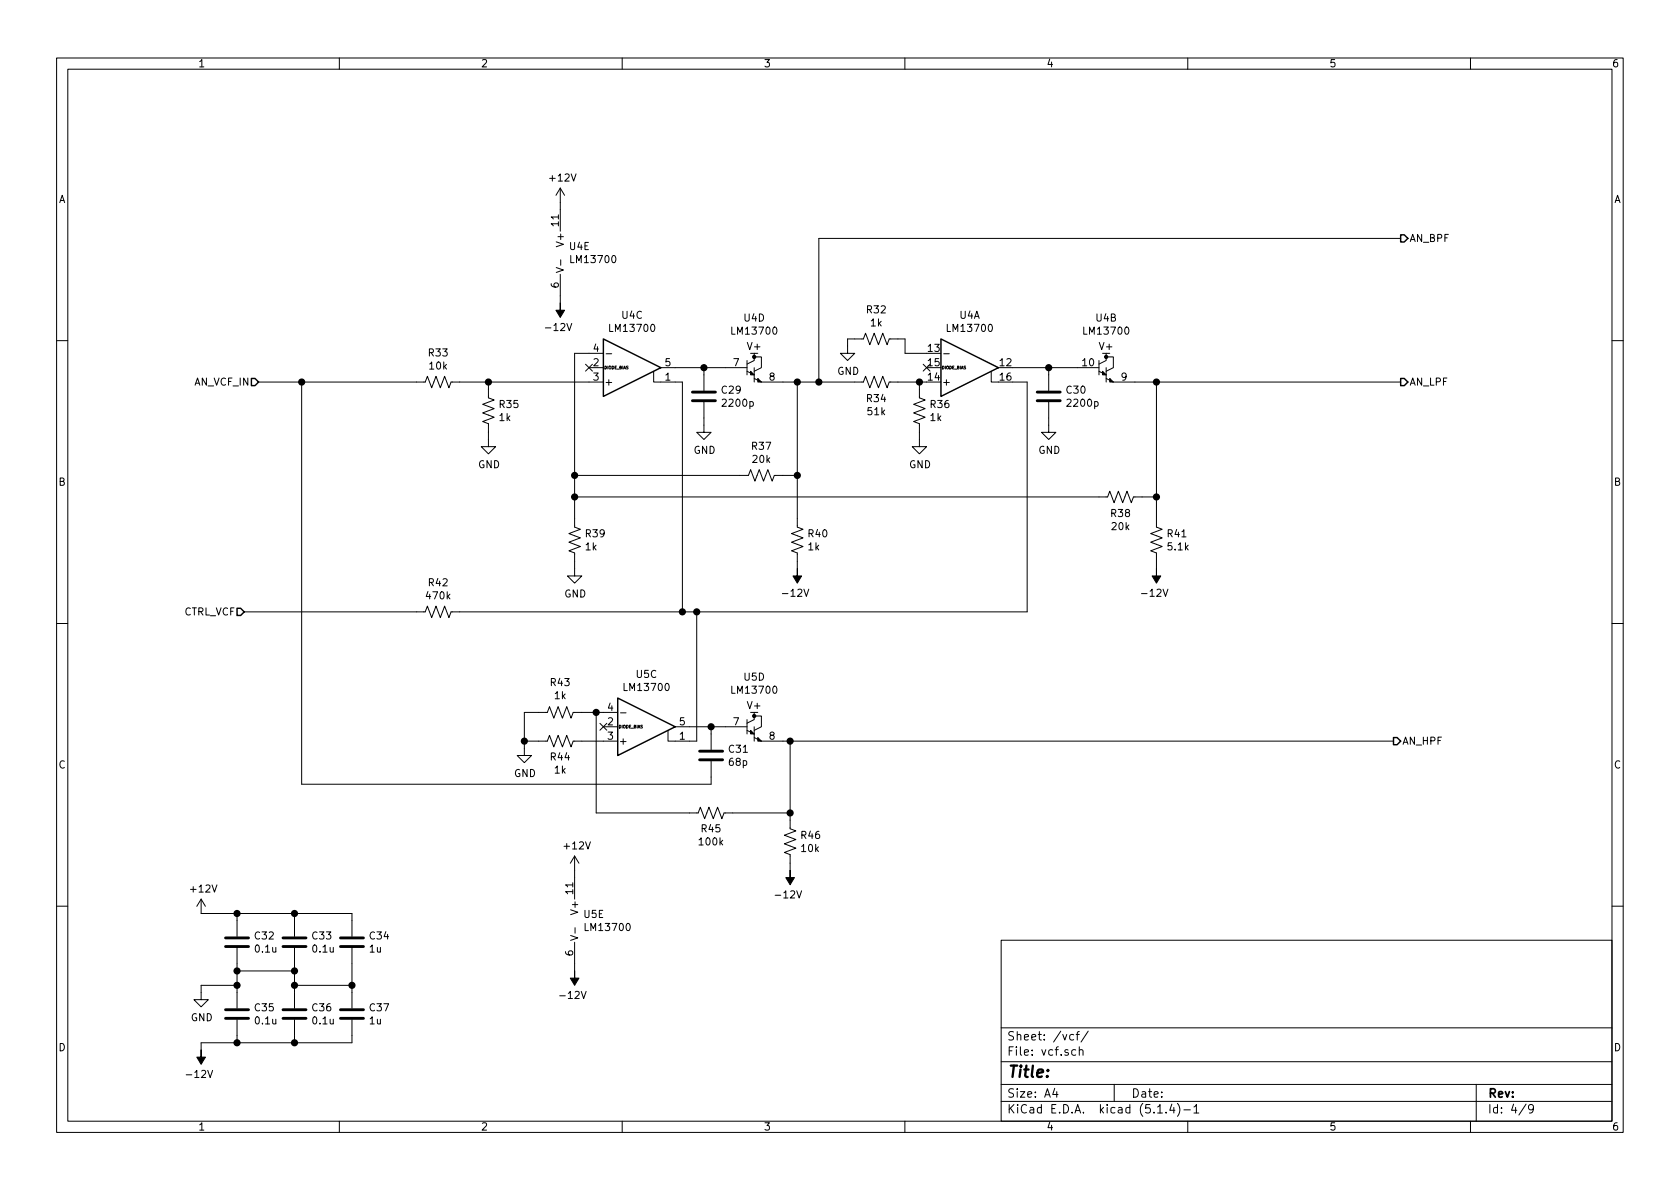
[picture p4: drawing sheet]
EESchema Schematic File Version 4
LIBS:synth-cache
EELAYER 30 0
EELAYER END
$Descr A4 11693 8268
encoding utf-8
Sheet 4 9
Title ""
Date ""
Rev ""
Comp ""
Comment1 ""
Comment2 ""
Comment3 ""
Comment4 ""
$EndDescr
$Comp
L Amplifier_Operational:LM13700 U4
U 1 1
P 6750 2550
F 0 "U4" H 6750 2917 50  0000 C CNN
F 1 "LM13700" H 6750 2826 50  0000 C CNN
F 2 "Package_SO:SOIC-16_3.9x9.9mm_P1.27mm" H 6450 2575 50  0001 C CNN
F 3 "http://www.ti.com/lit/ds/symlink/lm13700.pdf" H 6450 2575 50  0001 C CNN
	1    6750 2550
	1    0    0    -1  
$EndComp
$Comp
L Amplifier_Operational:LM13700 U4
U 2 1
P 7800 2550
F 0 "U4" H 7700 2898 50  0000 C CNN
F 1 "LM13700" H 7700 2807 50  0000 C CNN
F 2 "Package_SO:SOIC-16_3.9x9.9mm_P1.27mm" H 7500 2575 50  0001 C CNN
F 3 "http://www.ti.com/lit/ds/symlink/lm13700.pdf" H 7500 2575 50  0001 C CNN
	2    7800 2550
	1    0    0    -1  
$EndComp
$Comp
L Amplifier_Operational:LM13700 U4
U 3 1
P 4400 2550
F 0 "U4" H 4400 2917 50  0000 C CNN
F 1 "LM13700" H 4400 2826 50  0000 C CNN
F 2 "Package_SO:SOIC-16_3.9x9.9mm_P1.27mm" H 4100 2575 50  0001 C CNN
F 3 "http://www.ti.com/lit/ds/symlink/lm13700.pdf" H 4100 2575 50  0001 C CNN
	3    4400 2550
	1    0    0    -1  
$EndComp
$Comp
L Amplifier_Operational:LM13700 U4
U 4 1
P 5350 2550
F 0 "U4" H 5250 2898 50  0000 C CNN
F 1 "LM13700" H 5250 2807 50  0000 C CNN
F 2 "Package_SO:SOIC-16_3.9x9.9mm_P1.27mm" H 5050 2575 50  0001 C CNN
F 3 "http://www.ti.com/lit/ds/symlink/lm13700.pdf" H 5050 2575 50  0001 C CNN
	4    5350 2550
	1    0    0    -1  
$EndComp
$Comp
L Amplifier_Operational:LM13700 U4
U 5 1
P 4000 1750
F 0 "U4" H 3958 1796 50  0000 L CNN
F 1 "LM13700" H 3958 1705 50  0000 L CNN
F 2 "Package_SO:SOIC-16_3.9x9.9mm_P1.27mm" H 3700 1775 50  0001 C CNN
F 3 "http://www.ti.com/lit/ds/symlink/lm13700.pdf" H 3700 1775 50  0001 C CNN
	5    4000 1750
	1    0    0    -1  
$EndComp
$Comp
L Amplifier_Operational:LM13700 U5
U 3 1
P 4500 5050
F 0 "U5" H 4500 5417 50  0000 C CNN
F 1 "LM13700" H 4500 5326 50  0000 C CNN
F 2 "Package_SO:SOIC-16_3.9x9.9mm_P1.27mm" H 4200 5075 50  0001 C CNN
F 3 "http://www.ti.com/lit/ds/symlink/lm13700.pdf" H 4200 5075 50  0001 C CNN
	3    4500 5050
	1    0    0    -1  
$EndComp
$Comp
L Amplifier_Operational:LM13700 U5
U 4 1
P 5350 5050
F 0 "U5" H 5250 5398 50  0000 C CNN
F 1 "LM13700" H 5250 5307 50  0000 C CNN
F 2 "Package_SO:SOIC-16_3.9x9.9mm_P1.27mm" H 5050 5075 50  0001 C CNN
F 3 "http://www.ti.com/lit/ds/symlink/lm13700.pdf" H 5050 5075 50  0001 C CNN
	4    5350 5050
	1    0    0    -1  
$EndComp
$Comp
L Amplifier_Operational:LM13700 U5
U 5 1
P 4100 6400
F 0 "U5" H 4058 6446 50  0000 L CNN
F 1 "LM13700" H 4058 6355 50  0000 L CNN
F 2 "Package_SO:SOIC-16_3.9x9.9mm_P1.27mm" H 3800 6425 50  0001 C CNN
F 3 "http://www.ti.com/lit/ds/symlink/lm13700.pdf" H 3800 6425 50  0001 C CNN
	5    4100 6400
	1    0    0    -1  
$EndComp
Text HLabel 1800 2650 0    50   Input ~ 0
AN_VCF_IN
$Comp
L Device:R_US R33
U 1 1
P 3050 2650
F 0 "R33" V 2845 2650 50  0000 C CNN
F 1 "10k" V 2936 2650 50  0000 C CNN
F 2 "Resistor_SMD:R_0603_1608Metric_Pad1.05x0.95mm_HandSolder" V 3090 2640 50  0001 C CNN
F 3 "~" H 3050 2650 50  0001 C CNN
	1    3050 2650
	0    1    1    0   
$EndComp
$Comp
L Device:R_US R35
U 1 1
P 3400 2850
F 0 "R35" H 3468 2896 50  0000 L CNN
F 1 "1k" H 3468 2805 50  0000 L CNN
F 2 "Resistor_SMD:R_0603_1608Metric_Pad1.05x0.95mm_HandSolder" V 3440 2840 50  0001 C CNN
F 3 "~" H 3400 2850 50  0001 C CNN
	1    3400 2850
	1    0    0    -1  
$EndComp
$Comp
L power:GND #PWR0163
U 1 1
P 3400 3050
F 0 "#PWR0163" H 3400 2800 50  0001 C CNN
F 1 "GND" H 3405 2877 50  0000 C CNN
F 2 "" H 3400 3050 50  0001 C CNN
F 3 "" H 3400 3050 50  0001 C CNN
	1    3400 3050
	1    0    0    -1  
$EndComp
Wire Wire Line
	3400 3050 3400 3000
Wire Wire Line
	3200 2650 3400 2650
Wire Wire Line
	3400 2700 3400 2650
Connection ~ 3400 2650
Wire Wire Line
	3400 2650 4100 2650
$Comp
L Device:R_US R39
U 1 1
P 4000 3750
F 0 "R39" H 4068 3796 50  0000 L CNN
F 1 "1k" H 4068 3705 50  0000 L CNN
F 2 "Resistor_SMD:R_0603_1608Metric_Pad1.05x0.95mm_HandSolder" V 4040 3740 50  0001 C CNN
F 3 "~" H 4000 3750 50  0001 C CNN
	1    4000 3750
	1    0    0    -1  
$EndComp
$Comp
L power:GND #PWR0164
U 1 1
P 4000 3950
F 0 "#PWR0164" H 4000 3700 50  0001 C CNN
F 1 "GND" H 4005 3777 50  0000 C CNN
F 2 "" H 4000 3950 50  0001 C CNN
F 3 "" H 4000 3950 50  0001 C CNN
	1    4000 3950
	1    0    0    -1  
$EndComp
Wire Wire Line
	4000 3950 4000 3900
Wire Wire Line
	1800 2650 2100 2650
Wire Wire Line
	4100 2450 4000 2450
Wire Wire Line
	4000 2450 4000 3300
Text HLabel 1700 4250 0    50   Input ~ 0
CTRL_VCF
Wire Wire Line
	1700 4250 2900 4250
$Comp
L Device:R_US R42
U 1 1
P 3050 4250
F 0 "R42" V 2845 4250 50  0000 C CNN
F 1 "470k" V 2936 4250 50  0000 C CNN
F 2 "Resistor_SMD:R_0603_1608Metric_Pad1.05x0.95mm_HandSolder" V 3090 4240 50  0001 C CNN
F 3 "~" H 3050 4250 50  0001 C CNN
	1    3050 4250
	0    1    1    0   
$EndComp
$Comp
L Device:R_US R37
U 1 1
P 5300 3300
F 0 "R37" V 5095 3300 50  0000 C CNN
F 1 "20k" V 5186 3300 50  0000 C CNN
F 2 "Resistor_SMD:R_0603_1608Metric_Pad1.05x0.95mm_HandSolder" V 5340 3290 50  0001 C CNN
F 3 "~" H 5300 3300 50  0001 C CNN
	1    5300 3300
	0    1    1    0   
$EndComp
$Comp
L Device:R_US R38
U 1 1
P 7800 3450
F 0 "R38" V 7913 3450 50  0000 C CNN
F 1 "20k" V 8004 3450 50  0000 C CNN
F 2 "Resistor_SMD:R_0603_1608Metric_Pad1.05x0.95mm_HandSolder" V 7840 3440 50  0001 C CNN
F 3 "~" H 7800 3450 50  0001 C CNN
	1    7800 3450
	0    1    1    0   
$EndComp
Wire Wire Line
	5150 3300 4000 3300
Connection ~ 4000 3300
Wire Wire Line
	4000 3300 4000 3450
Connection ~ 4000 3450
Wire Wire Line
	4000 3450 4000 3600
Wire Wire Line
	4000 3450 7650 3450
Wire Wire Line
	4750 4250 4750 2650
Wire Wire Line
	4750 2650 4700 2650
$Comp
L Device:C C29
U 1 1
P 4900 2750
F 0 "C29" H 5015 2796 50  0000 L CNN
F 1 "2200p" H 5015 2705 50  0000 L CNN
F 2 "Capacitor_SMD:C_0603_1608Metric_Pad1.05x0.95mm_HandSolder" H 4938 2600 50  0001 C CNN
F 3 "~" H 4900 2750 50  0001 C CNN
	1    4900 2750
	1    0    0    -1  
$EndComp
$Comp
L power:GND #PWR0165
U 1 1
P 4900 2950
F 0 "#PWR0165" H 4900 2700 50  0001 C CNN
F 1 "GND" H 4905 2777 50  0000 C CNN
F 2 "" H 4900 2950 50  0001 C CNN
F 3 "" H 4900 2950 50  0001 C CNN
	1    4900 2950
	1    0    0    -1  
$EndComp
Wire Wire Line
	4900 2950 4900 2900
Wire Wire Line
	4700 2550 4900 2550
Wire Wire Line
	4900 2550 4900 2600
Wire Wire Line
	5050 2550 4900 2550
Connection ~ 4900 2550
Wire Wire Line
	5450 3300 5550 3300
Wire Wire Line
	5550 3300 5550 2650
Wire Wire Line
	5550 2650 5450 2650
$Comp
L Device:R_US R40
U 1 1
P 5550 3750
F 0 "R40" H 5618 3796 50  0000 L CNN
F 1 "1k" H 5618 3705 50  0000 L CNN
F 2 "Resistor_SMD:R_0603_1608Metric_Pad1.05x0.95mm_HandSolder" V 5590 3740 50  0001 C CNN
F 3 "~" H 5550 3750 50  0001 C CNN
	1    5550 3750
	1    0    0    -1  
$EndComp
Wire Wire Line
	5550 3600 5550 3300
Connection ~ 5550 3300
$Comp
L power:-12V #PWR0166
U 1 1
P 5550 3950
F 0 "#PWR0166" H 5550 4050 50  0001 C CNN
F 1 "-12V" H 5565 4123 50  0000 C CNN
F 2 "" H 5550 3950 50  0001 C CNN
F 3 "" H 5550 3950 50  0001 C CNN
	1    5550 3950
	-1   0    0    1   
$EndComp
Wire Wire Line
	5550 3900 5550 3950
$Comp
L Device:R_US R41
U 1 1
P 8050 3750
F 0 "R41" H 8118 3796 50  0000 L CNN
F 1 "5.1k" H 8118 3705 50  0000 L CNN
F 2 "Resistor_SMD:R_0603_1608Metric_Pad1.05x0.95mm_HandSolder" V 8090 3740 50  0001 C CNN
F 3 "~" H 8050 3750 50  0001 C CNN
	1    8050 3750
	1    0    0    -1  
$EndComp
$Comp
L power:-12V #PWR0167
U 1 1
P 8050 3950
F 0 "#PWR0167" H 8050 4050 50  0001 C CNN
F 1 "-12V" H 8065 4123 50  0000 C CNN
F 2 "" H 8050 3950 50  0001 C CNN
F 3 "" H 8050 3950 50  0001 C CNN
	1    8050 3950
	-1   0    0    1   
$EndComp
Wire Wire Line
	8050 3900 8050 3950
$Comp
L Device:R_US R32
U 1 1
P 6100 2350
F 0 "R32" V 5895 2350 50  0000 C CNN
F 1 "1k" V 5986 2350 50  0000 C CNN
F 2 "Resistor_SMD:R_0603_1608Metric_Pad1.05x0.95mm_HandSolder" V 6140 2340 50  0001 C CNN
F 3 "~" H 6100 2350 50  0001 C CNN
	1    6100 2350
	0    1    1    0   
$EndComp
$Comp
L power:GND #PWR0168
U 1 1
P 5900 2400
F 0 "#PWR0168" H 5900 2150 50  0001 C CNN
F 1 "GND" H 5905 2227 50  0000 C CNN
F 2 "" H 5900 2400 50  0001 C CNN
F 3 "" H 5900 2400 50  0001 C CNN
	1    5900 2400
	1    0    0    -1  
$EndComp
Wire Wire Line
	5900 2400 5900 2350
Wire Wire Line
	5900 2350 5950 2350
Wire Wire Line
	6250 2350 6300 2350
Wire Wire Line
	6300 2350 6300 2450
Wire Wire Line
	6300 2450 6450 2450
$Comp
L Device:R_US R34
U 1 1
P 6100 2650
F 0 "R34" V 6213 2650 50  0000 C CNN
F 1 "51k" V 6304 2650 50  0000 C CNN
F 2 "Resistor_SMD:R_0603_1608Metric_Pad1.05x0.95mm_HandSolder" V 6140 2640 50  0001 C CNN
F 3 "~" H 6100 2650 50  0001 C CNN
	1    6100 2650
	0    1    1    0   
$EndComp
Wire Wire Line
	6250 2650 6400 2650
$Comp
L Device:R_US R36
U 1 1
P 6400 2850
F 0 "R36" H 6468 2896 50  0000 L CNN
F 1 "1k" H 6468 2805 50  0000 L CNN
F 2 "Resistor_SMD:R_0603_1608Metric_Pad1.05x0.95mm_HandSolder" V 6440 2840 50  0001 C CNN
F 3 "~" H 6400 2850 50  0001 C CNN
	1    6400 2850
	1    0    0    -1  
$EndComp
$Comp
L power:GND #PWR0169
U 1 1
P 6400 3050
F 0 "#PWR0169" H 6400 2800 50  0001 C CNN
F 1 "GND" H 6405 2877 50  0000 C CNN
F 2 "" H 6400 3050 50  0001 C CNN
F 3 "" H 6400 3050 50  0001 C CNN
	1    6400 3050
	1    0    0    -1  
$EndComp
Wire Wire Line
	6400 3050 6400 3000
Wire Wire Line
	6400 2700 6400 2650
Connection ~ 6400 2650
Wire Wire Line
	6400 2650 6450 2650
$Comp
L Device:C C30
U 1 1
P 7300 2750
F 0 "C30" H 7415 2796 50  0000 L CNN
F 1 "2200p" H 7415 2705 50  0000 L CNN
F 2 "Capacitor_SMD:C_0603_1608Metric_Pad1.05x0.95mm_HandSolder" H 7338 2600 50  0001 C CNN
F 3 "~" H 7300 2750 50  0001 C CNN
	1    7300 2750
	1    0    0    -1  
$EndComp
$Comp
L power:GND #PWR0170
U 1 1
P 7300 2950
F 0 "#PWR0170" H 7300 2700 50  0001 C CNN
F 1 "GND" H 7305 2777 50  0000 C CNN
F 2 "" H 7300 2950 50  0001 C CNN
F 3 "" H 7300 2950 50  0001 C CNN
	1    7300 2950
	1    0    0    -1  
$EndComp
Wire Wire Line
	7300 2950 7300 2900
Wire Wire Line
	4750 4250 4850 4250
Wire Wire Line
	7150 4250 7150 2650
Wire Wire Line
	7150 2650 7050 2650
Connection ~ 4750 4250
Wire Wire Line
	7050 2550 7300 2550
Wire Wire Line
	7300 2600 7300 2550
Connection ~ 7300 2550
Wire Wire Line
	7300 2550 7500 2550
Wire Wire Line
	7900 2650 8050 2650
Wire Wire Line
	8050 2650 8050 3450
Wire Wire Line
	7950 3450 8050 3450
Connection ~ 8050 3450
Wire Wire Line
	8050 3450 8050 3600
Wire Wire Line
	5950 2650 5700 2650
Connection ~ 5550 2650
Wire Wire Line
	5700 2650 5700 1650
Wire Wire Line
	5700 1650 9750 1650
Connection ~ 5700 2650
Wire Wire Line
	5700 2650 5550 2650
Text HLabel 9750 1650 2    50   Output ~ 0
AN_BPF
Text HLabel 9750 2650 2    50   Output ~ 0
AN_LPF
Wire Wire Line
	8050 2650 9750 2650
Connection ~ 8050 2650
Wire Wire Line
	3200 4250 4750 4250
Connection ~ 4850 4250
Wire Wire Line
	4850 4250 7150 4250
Wire Wire Line
	4800 5050 4950 5050
Wire Wire Line
	4850 5150 4850 4250
Wire Wire Line
	4800 5150 4850 5150
$Comp
L Device:C C31
U 1 1
P 4950 5250
F 0 "C31" H 5065 5296 50  0000 L CNN
F 1 "68p" H 5065 5205 50  0000 L CNN
F 2 "Capacitor_SMD:C_0603_1608Metric_Pad1.05x0.95mm_HandSolder" H 4988 5100 50  0001 C CNN
F 3 "~" H 4950 5250 50  0001 C CNN
	1    4950 5250
	1    0    0    -1  
$EndComp
Wire Wire Line
	4950 5100 4950 5050
Connection ~ 4950 5050
Wire Wire Line
	4950 5050 5050 5050
Wire Wire Line
	2100 2650 2100 5450
Wire Wire Line
	2100 5450 4950 5450
Wire Wire Line
	4950 5450 4950 5400
Connection ~ 2100 2650
Wire Wire Line
	2100 2650 2900 2650
$Comp
L Device:R_US R43
U 1 1
P 3900 4950
F 0 "R43" V 4105 4950 50  0000 C CNN
F 1 "1k" V 4014 4950 50  0000 C CNN
F 2 "Resistor_SMD:R_0603_1608Metric_Pad1.05x0.95mm_HandSolder" V 3940 4940 50  0001 C CNN
F 3 "~" H 3900 4950 50  0001 C CNN
	1    3900 4950
	0    -1   -1   0   
$EndComp
Wire Wire Line
	3650 4950 3750 4950
Wire Wire Line
	4050 4950 4150 4950
$Comp
L Device:R_US R45
U 1 1
P 4950 5650
F 0 "R45" V 4837 5650 50  0000 C CNN
F 1 "100k" V 4746 5650 50  0000 C CNN
F 2 "Resistor_SMD:R_0603_1608Metric_Pad1.05x0.95mm_HandSolder" V 4990 5640 50  0001 C CNN
F 3 "~" H 4950 5650 50  0001 C CNN
	1    4950 5650
	0    -1   -1   0   
$EndComp
$Comp
L Device:R_US R44
U 1 1
P 3900 5150
F 0 "R44" V 3787 5150 50  0000 C CNN
F 1 "1k" V 3696 5150 50  0000 C CNN
F 2 "Resistor_SMD:R_0603_1608Metric_Pad1.05x0.95mm_HandSolder" V 3940 5140 50  0001 C CNN
F 3 "~" H 3900 5150 50  0001 C CNN
	1    3900 5150
	0    -1   -1   0   
$EndComp
$Comp
L power:GND #PWR0171
U 1 1
P 3650 5200
F 0 "#PWR0171" H 3650 4950 50  0001 C CNN
F 1 "GND" H 3655 5027 50  0000 C CNN
F 2 "" H 3650 5200 50  0001 C CNN
F 3 "" H 3650 5200 50  0001 C CNN
	1    3650 5200
	1    0    0    -1  
$EndComp
Wire Wire Line
	3650 5200 3650 5150
Wire Wire Line
	3650 5150 3750 5150
Wire Wire Line
	3650 4950 3650 5150
Connection ~ 3650 5150
Wire Wire Line
	4050 5150 4200 5150
Wire Wire Line
	4800 5650 4150 5650
Wire Wire Line
	4150 5650 4150 4950
Connection ~ 4150 4950
Wire Wire Line
	4150 4950 4200 4950
Wire Wire Line
	5100 5650 5500 5650
Wire Wire Line
	5500 5650 5500 5150
Wire Wire Line
	5500 5150 5450 5150
$Comp
L Device:R_US R46
U 1 1
P 5500 5850
F 0 "R46" H 5568 5896 50  0000 L CNN
F 1 "10k" H 5568 5805 50  0000 L CNN
F 2 "Resistor_SMD:R_0603_1608Metric_Pad1.05x0.95mm_HandSolder" V 5540 5840 50  0001 C CNN
F 3 "~" H 5500 5850 50  0001 C CNN
	1    5500 5850
	1    0    0    -1  
$EndComp
$Comp
L power:-12V #PWR0172
U 1 1
P 5500 6050
F 0 "#PWR0172" H 5500 6150 50  0001 C CNN
F 1 "-12V" H 5515 6223 50  0000 C CNN
F 2 "" H 5500 6050 50  0001 C CNN
F 3 "" H 5500 6050 50  0001 C CNN
	1    5500 6050
	-1   0    0    1   
$EndComp
Wire Wire Line
	5500 6000 5500 6050
Wire Wire Line
	5500 5700 5500 5650
Connection ~ 5500 5650
Text HLabel 9700 5150 2    50   Output ~ 0
AN_HPF
Wire Wire Line
	5500 5150 9700 5150
Connection ~ 5500 5150
$Comp
L Device:C C32
U 1 1
P 1650 6550
F 0 "C32" H 1765 6596 50  0000 L CNN
F 1 "0.1u" H 1765 6505 50  0000 L CNN
F 2 "Capacitor_SMD:C_0603_1608Metric_Pad1.05x0.95mm_HandSolder" H 1688 6400 50  0001 C CNN
F 3 "~" H 1650 6550 50  0001 C CNN
	1    1650 6550
	1    0    0    -1  
$EndComp
$Comp
L Device:C C35
U 1 1
P 1650 7050
F 0 "C35" H 1765 7096 50  0000 L CNN
F 1 "0.1u" H 1765 7005 50  0000 L CNN
F 2 "Capacitor_SMD:C_0603_1608Metric_Pad1.05x0.95mm_HandSolder" H 1688 6900 50  0001 C CNN
F 3 "~" H 1650 7050 50  0001 C CNN
	1    1650 7050
	1    0    0    -1  
$EndComp
$Comp
L power:GND #PWR0173
U 1 1
P 1400 6900
F 0 "#PWR0173" H 1400 6650 50  0001 C CNN
F 1 "GND" H 1405 6727 50  0000 C CNN
F 2 "" H 1400 6900 50  0001 C CNN
F 3 "" H 1400 6900 50  0001 C CNN
	1    1400 6900
	1    0    0    -1  
$EndComp
$Comp
L power:+12V #PWR0174
U 1 1
P 1400 6350
F 0 "#PWR0174" H 1400 6200 50  0001 C CNN
F 1 "+12V" H 1415 6523 50  0000 C CNN
F 2 "" H 1400 6350 50  0001 C CNN
F 3 "" H 1400 6350 50  0001 C CNN
	1    1400 6350
	1    0    0    -1  
$EndComp
$Comp
L power:-12V #PWR0175
U 1 1
P 1400 7300
F 0 "#PWR0175" H 1400 7400 50  0001 C CNN
F 1 "-12V" H 1415 7473 50  0000 C CNN
F 2 "" H 1400 7300 50  0001 C CNN
F 3 "" H 1400 7300 50  0001 C CNN
	1    1400 7300
	-1   0    0    1   
$EndComp
Wire Wire Line
	1400 6350 1650 6350
Wire Wire Line
	1650 6350 1650 6400
Wire Wire Line
	1400 6900 1400 6850
Wire Wire Line
	1400 6850 1650 6850
Wire Wire Line
	1650 6850 1650 6750
Wire Wire Line
	1650 6900 1650 6850
Connection ~ 1650 6850
Wire Wire Line
	1400 7300 1400 7250
Wire Wire Line
	1400 7250 1650 7250
Wire Wire Line
	1650 7250 1650 7200
$Comp
L Device:C C36
U 1 1
P 2050 7050
F 0 "C36" H 2165 7096 50  0000 L CNN
F 1 "0.1u" H 2165 7005 50  0000 L CNN
F 2 "Capacitor_SMD:C_0603_1608Metric_Pad1.05x0.95mm_HandSolder" H 2088 6900 50  0001 C CNN
F 3 "~" H 2050 7050 50  0001 C CNN
	1    2050 7050
	1    0    0    -1  
$EndComp
$Comp
L Device:C C33
U 1 1
P 2050 6550
F 0 "C33" H 2165 6596 50  0000 L CNN
F 1 "0.1u" H 2165 6505 50  0000 L CNN
F 2 "Capacitor_SMD:C_0603_1608Metric_Pad1.05x0.95mm_HandSolder" H 2088 6400 50  0001 C CNN
F 3 "~" H 2050 6550 50  0001 C CNN
	1    2050 6550
	1    0    0    -1  
$EndComp
Wire Wire Line
	2050 6400 2050 6350
Wire Wire Line
	2050 6350 1650 6350
Connection ~ 1650 6350
Wire Wire Line
	2050 7200 2050 7250
Wire Wire Line
	2050 7250 1650 7250
Connection ~ 1650 7250
Wire Wire Line
	2050 6700 2050 6750
Wire Wire Line
	1650 6750 2050 6750
Connection ~ 1650 6750
Wire Wire Line
	1650 6750 1650 6700
Connection ~ 2050 6750
Wire Wire Line
	2050 6750 2050 6850
$Comp
L Device:C C?
U 1 1
P 2450 6550
AR Path="/5DB65292/5DFA03BA" Ref="C?"  Part="1" 
AR Path="/5DECBDA1/5DFA03BA" Ref="C34"  Part="1" 
F 0 "C34" H 2565 6596 50  0000 L CNN
F 1 "1u" H 2565 6505 50  0000 L CNN
F 2 "Capacitor_SMD:C_0603_1608Metric_Pad1.05x0.95mm_HandSolder" H 2488 6400 50  0001 C CNN
F 3 "~" H 2450 6550 50  0001 C CNN
	1    2450 6550
	1    0    0    -1  
$EndComp
$Comp
L Device:C C?
U 1 1
P 2450 7050
AR Path="/5DB65292/5DFA03C0" Ref="C?"  Part="1" 
AR Path="/5DECBDA1/5DFA03C0" Ref="C37"  Part="1" 
F 0 "C37" H 2565 7096 50  0000 L CNN
F 1 "1u" H 2565 7005 50  0000 L CNN
F 2 "Capacitor_SMD:C_0603_1608Metric_Pad1.05x0.95mm_HandSolder" H 2488 6900 50  0001 C CNN
F 3 "~" H 2450 7050 50  0001 C CNN
	1    2450 7050
	1    0    0    -1  
$EndComp
Wire Wire Line
	2050 6350 2450 6350
Wire Wire Line
	2450 6350 2450 6400
Wire Wire Line
	2050 6850 2450 6850
Wire Wire Line
	2450 6900 2450 6850
Connection ~ 2450 6850
Wire Wire Line
	2050 7250 2450 7250
Wire Wire Line
	2450 7250 2450 7200
Connection ~ 2050 6350
Connection ~ 2050 6850
Wire Wire Line
	2050 6850 2050 6900
Connection ~ 2050 7250
Wire Wire Line
	2450 6700 2450 6850
$Comp
L power:-12V #PWR0176
U 1 1
P 3900 2100
F 0 "#PWR0176" H 3900 2200 50  0001 C CNN
F 1 "-12V" H 3915 2273 50  0000 C CNN
F 2 "" H 3900 2100 50  0001 C CNN
F 3 "" H 3900 2100 50  0001 C CNN
	1    3900 2100
	-1   0    0    1   
$EndComp
Wire Wire Line
	3900 2050 3900 2100
$Comp
L power:+12V #PWR0177
U 1 1
P 3900 1400
F 0 "#PWR0177" H 3900 1250 50  0001 C CNN
F 1 "+12V" H 3915 1573 50  0000 C CNN
F 2 "" H 3900 1400 50  0001 C CNN
F 3 "" H 3900 1400 50  0001 C CNN
	1    3900 1400
	1    0    0    -1  
$EndComp
Wire Wire Line
	3900 1400 3900 1450
$Comp
L power:+12V #PWR0178
U 1 1
P 4000 6050
F 0 "#PWR0178" H 4000 5900 50  0001 C CNN
F 1 "+12V" H 4015 6223 50  0000 C CNN
F 2 "" H 4000 6050 50  0001 C CNN
F 3 "" H 4000 6050 50  0001 C CNN
	1    4000 6050
	1    0    0    -1  
$EndComp
Wire Wire Line
	4000 6100 4000 6050
$Comp
L power:-12V #PWR0179
U 1 1
P 4000 6750
F 0 "#PWR0179" H 4000 6850 50  0001 C CNN
F 1 "-12V" H 4015 6923 50  0000 C CNN
F 2 "" H 4000 6750 50  0001 C CNN
F 3 "" H 4000 6750 50  0001 C CNN
	1    4000 6750
	-1   0    0    1   
$EndComp
Wire Wire Line
	4000 6700 4000 6750
NoConn ~ 6450 2550
NoConn ~ 4200 5050
NoConn ~ 4100 2550
$EndSCHEMATC
